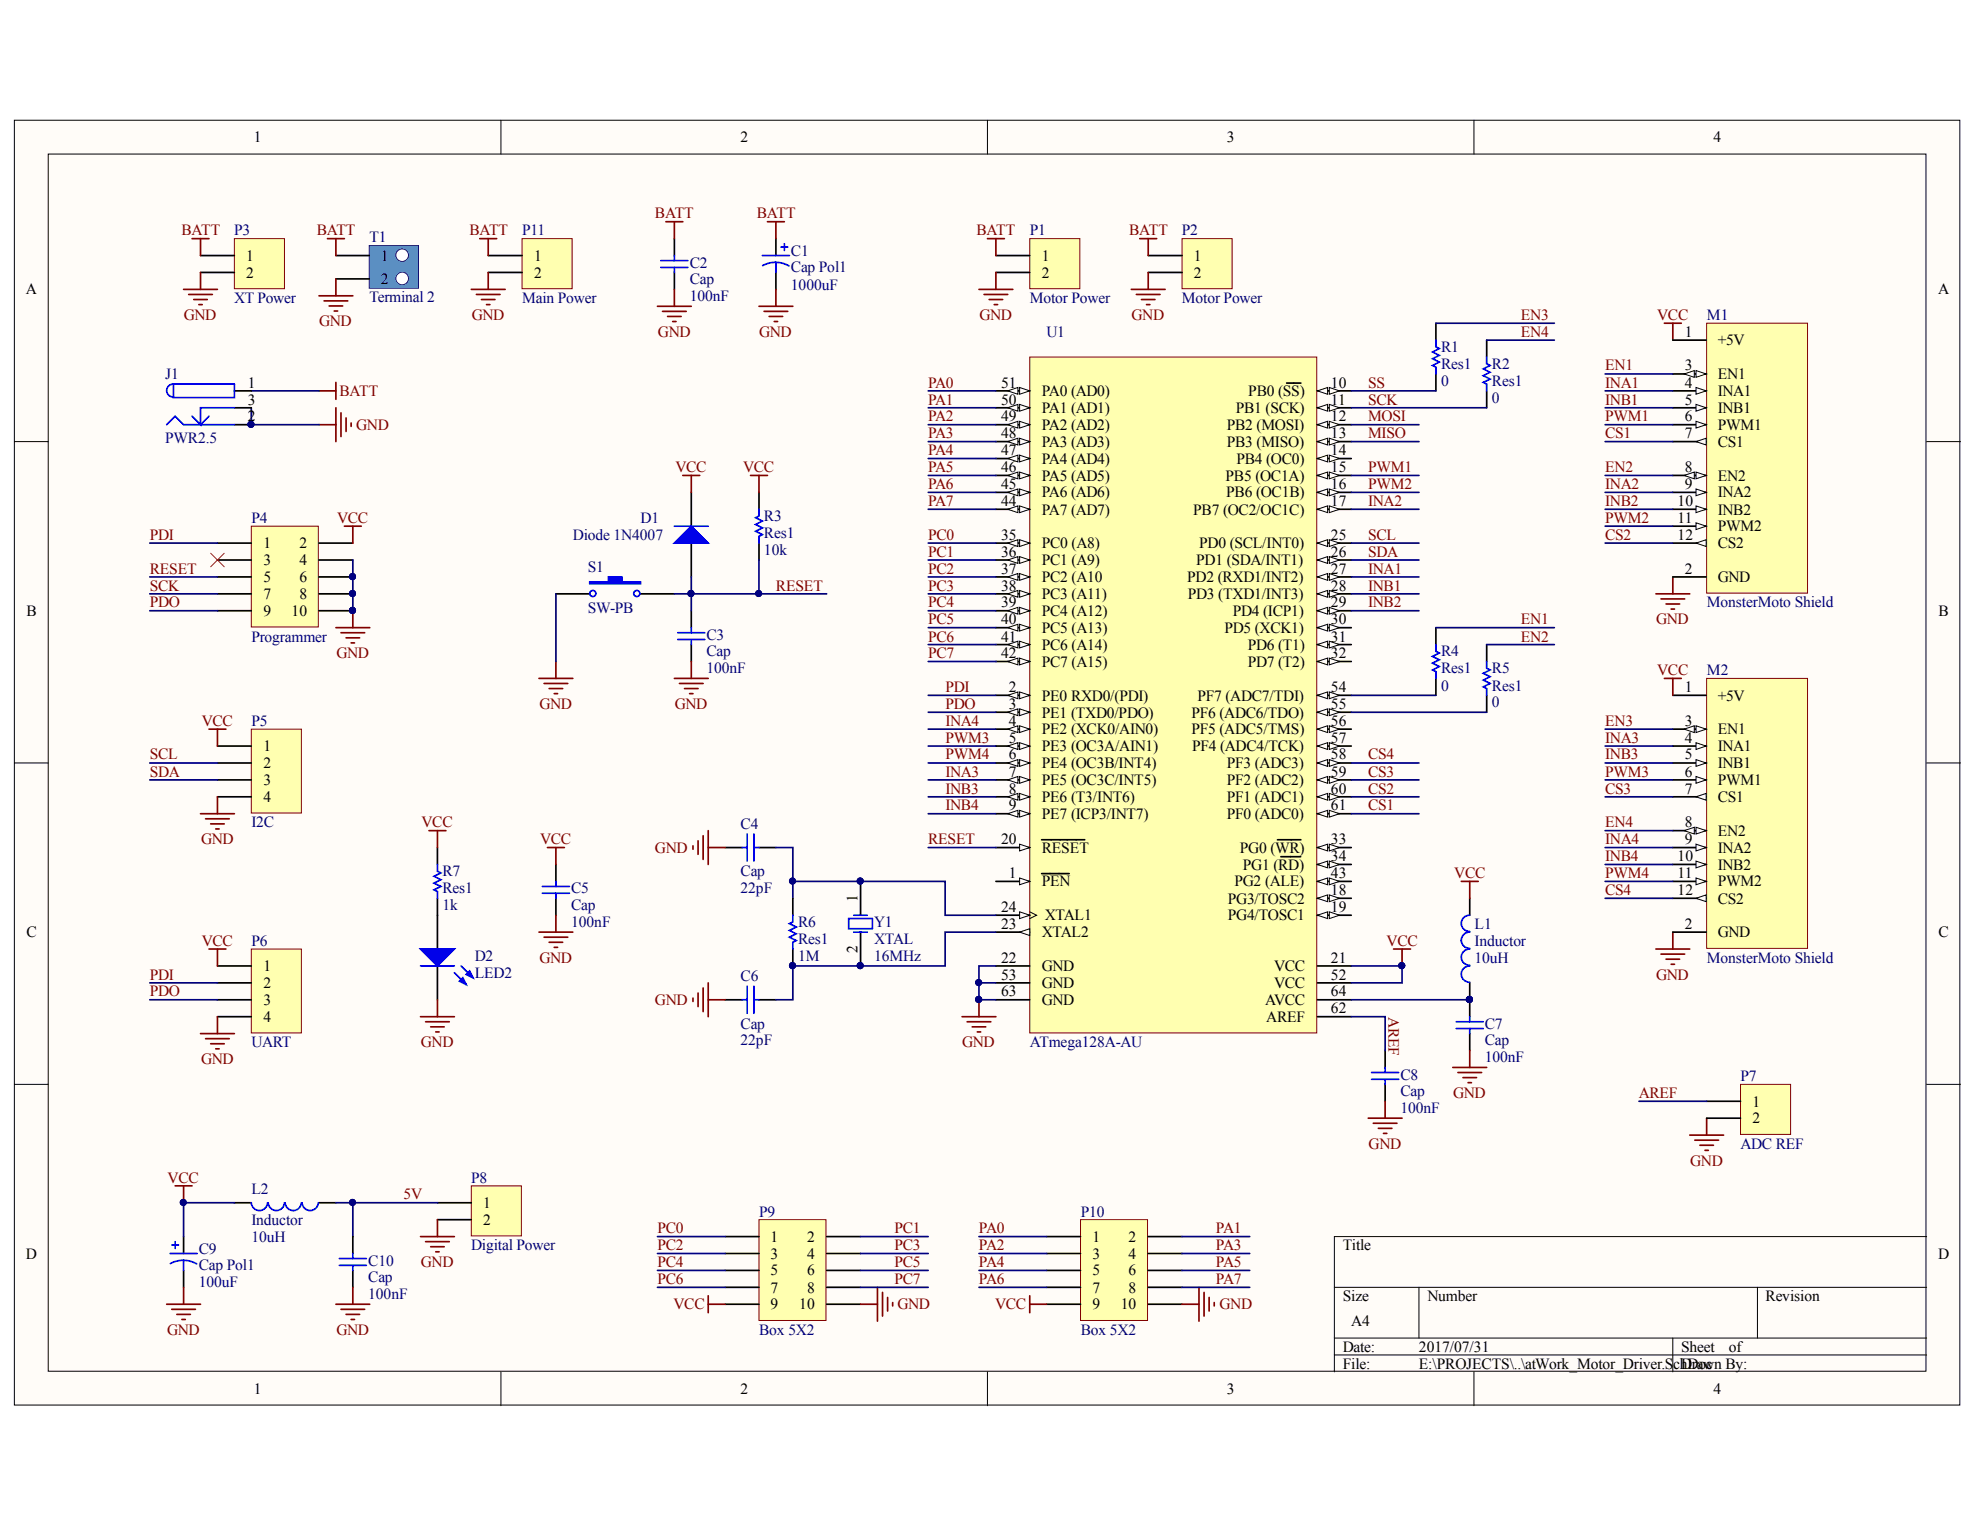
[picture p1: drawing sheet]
# Altium project atWork_Motor_Driver.PrjPcb
1 sheet, 39 parts. Net scope: global (net labels, ports and power ports of the same name join across sheets).
Board file: atWork_Motor_Driver.PcbDoc

## Sheet atWork_Motor_Driver.SchDoc
size A4

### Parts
C1  Cap Pol1  value 1000uF  [CAP2]
C2  Cap  value 100nF  [C1206]
C3  Cap  value 100nF  [C1206]
C4  Cap  value 22pF  [C1206]
C5  Cap  value 100nF  [C1206]
C6  Cap  value 22pF  [C1206]
C7  Cap  value 100nF  [C1206]
C8  Cap  value 100nF  [C1206]
C9  Cap Pol1  value 100uF  [CAP-SMD1]
C10  Cap  value 100nF  [C1206]
D1  Diode 1N4007  [DIODE-SMD]
D2  LED2  [3.2X1.6X1.1]
J1  PWR2.5  [PWR2.5]
L1  Inductor  value 10uH  [C1206]
L2  Inductor  value 10uH  [C1206]
M1  MonsterMoto Shield  [MONSTERMOTO]
M2  MonsterMoto Shield  [MONSTERMOTO]
P1  Motor Power  [POWER2PIN]
P2  Motor Power  [POWER2PIN]
P3  XT Power  [XT]
P4  Programmer  [BOX2X5]
P5  I2C  [XH4PIN]
P6  UART  [XH4PIN]
P7  ADC REF  [XH2PIN]
P8  Digital Power  [XH2PIN]
P9  Box 5X2  [BOX2X5_RIGHT]
P10  Box 5X2  [BOX2X5_RIGHT]
P11  Main Power  [POWER2PIN]
R1  Res1  value 0  [C1206]
R2  Res1  value 0  [C1206]
R3  Res1  value 10k  [C1206]
R4  Res1  value 0  [C1206]
R5  Res1  value 0  [C1206]
R6  Res1  value 1M  [C1206]
R7  Res1  value 1k  [C1206]
S1  SW-PB  [PUSH1]
T1  Terminal 2  [TERMINAL2PIN]
U1  ATmega128A-AU  [64A_M]
Y1  XTAL  value 16MHz  [XTAL]

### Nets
BATT: C1.1 C2.2 J1.1 P1.1 P2.1 P3.1 P11.1 T1.1
GND: C1.2 C2.1 C3.1 C4.1 C5.1 C6.1 C7.1 C8.1 C9.2 C10.1 D2.2(K) J1.2 J1.3 M1.2(GND) M2.2(GND) P1.2 P2.2 P3.2 P4.4 P4.6 P4.8 P4.10 P5.4 P6.4 P7.2 P8.2 P9.10 P10.10 P11.2 S1.2 T1.2 U1.22(GND) U1.53(GND) U1.63(GND)
VCC: C5.2 C9.1 D1.2(K) L1.2 L2.2 M1.1(+5V) M2.1(+5V) P4.2 P5.1 P6.1 P9.9 P10.9 R3.1 R7.2 U1.21(VCC) U1.52(VCC)
5V: C10.2 L2.1 P8.1
AREF: C8.2 P7.1 U1.62(AREF)
CS1: M1.7(CS1) U1.61(PF0_(ADC0))
CS2: M1.12(CS2) U1.60(PF1_(ADC1))
CS3: M2.7(CS1) U1.59(PF2_(ADC2))
CS4: M2.12(CS2) U1.58(PF3_(ADC3))
EN1: M1.3(EN1) R4.2
EN2: M1.8(EN2) R5.2
EN3: M2.3(EN1) R1.2
EN4: M2.8(EN2) R2.2
INA1: M1.4(INA1) U1.27(PD2_(RXD1/INT2))
INA2: M1.9(INA2) U1.17(PB7_(OC2/OC1C))
INA3: M2.4(INA1) U1.7(PE5_(OC3C/INT5))
INA4: M2.9(INA2) U1.4(PE2_(XCK0/AIN0))
INB1: M1.5(INB1) U1.28(PD3_(TXD1/INT3))
INB2: M1.10(INB2) U1.29(PD4_(ICP1))
INB3: M2.5(INB1) U1.8(PE6_(T3/INT6))
INB4: M2.10(INB2) U1.9(PE7_(ICP3/INT7))
MISO: U1.13(PB3_(MISO))
MOSI: U1.12(PB2_(MOSI))
PA0: P10.1 U1.51(PA0_(AD0))
PA1: P10.2 U1.50(PA1_(AD1))
PA2: P10.3 U1.49(PA2_(AD2))
PA3: P10.4 U1.48(PA3_(AD3))
PA4: P10.5 U1.47(PA4_(AD4))
PA5: P10.6 U1.46(PA5_(AD5))
PA6: P10.7 U1.45(PA6_(AD6))
PA7: P10.8 U1.44(PA7_(AD7))
PC0: P9.1 U1.35(PC0_(A8))
PC1: P9.2 U1.36(PC1_(A9))
PC2: P9.3 U1.37(PC2_(A10)
PC3: P9.4 U1.38(PC3_(A11))
PC4: P9.5 U1.39(PC4_(A12))
PC5: P9.6 U1.40(PC5_(A13))
PC6: P9.7 U1.41(PC6_(A14))
PC7: P9.8 U1.42(PC7_(A15))
PDI: P4.1 P6.2 U1.2(PE0_RXD0/(PDI))
PDO: P4.9 P6.3 U1.3(PE1_(TXD0/PDO))
PWM1: M1.6(PWM1) U1.15(PB5_(OC1A))
PWM2: M1.11(PWM2) U1.16(PB6_(OC1B))
PWM3: M2.6(PWM1) U1.5(PE3_(OC3A/AIN1))
PWM4: M2.11(PWM2) U1.6(PE4_(OC3B/INT4))
RESET: C3.2 D1.1(A) P4.5 R3.2 S1.1 U1.20(~{RESET})
SCK: P4.7 R2.1 U1.11(PB1_(SCK))
SCL: P5.2 U1.25(PD0_(SCL/INT0))
SDA: P5.3 U1.26(PD1_(SDA/INT1))
SS: R1.1 U1.10(PB0_(~{SS}))
NetC4_2: C4.2 R6.1 U1.24(XTAL1) Y1.1(OSC1)
NetC6_2: C6.2 R6.2 U1.23(XTAL2) Y1.2(OSC2)
NetC7_2: C7.2 L1.1 U1.64(AVCC)
NetD2_1: D2.1(A) R7.1
NetR4_1: R4.1 U1.54(PF7_(ADC7/TDI))
NetR5_1: R5.1 U1.55(PF6_(ADC6/TDO))

Not connected (* = marked no-connect by the designer): P4 3*; U1 1(~{PEN}) 14(PB4_(OC0)) 18(PG3/TOSC2) 19(PG4/TOSC1) 30(PD5_(XCK1)) 31(PD6_(T1)) 32(PD7_(T2)) 33(PG0_(~{WR})) 34(PG1_(~{RD})) 43(PG2_(ALE)) 56(PF5_(ADC5/TMS)) 57(PF4_(ADC4/TCK))
